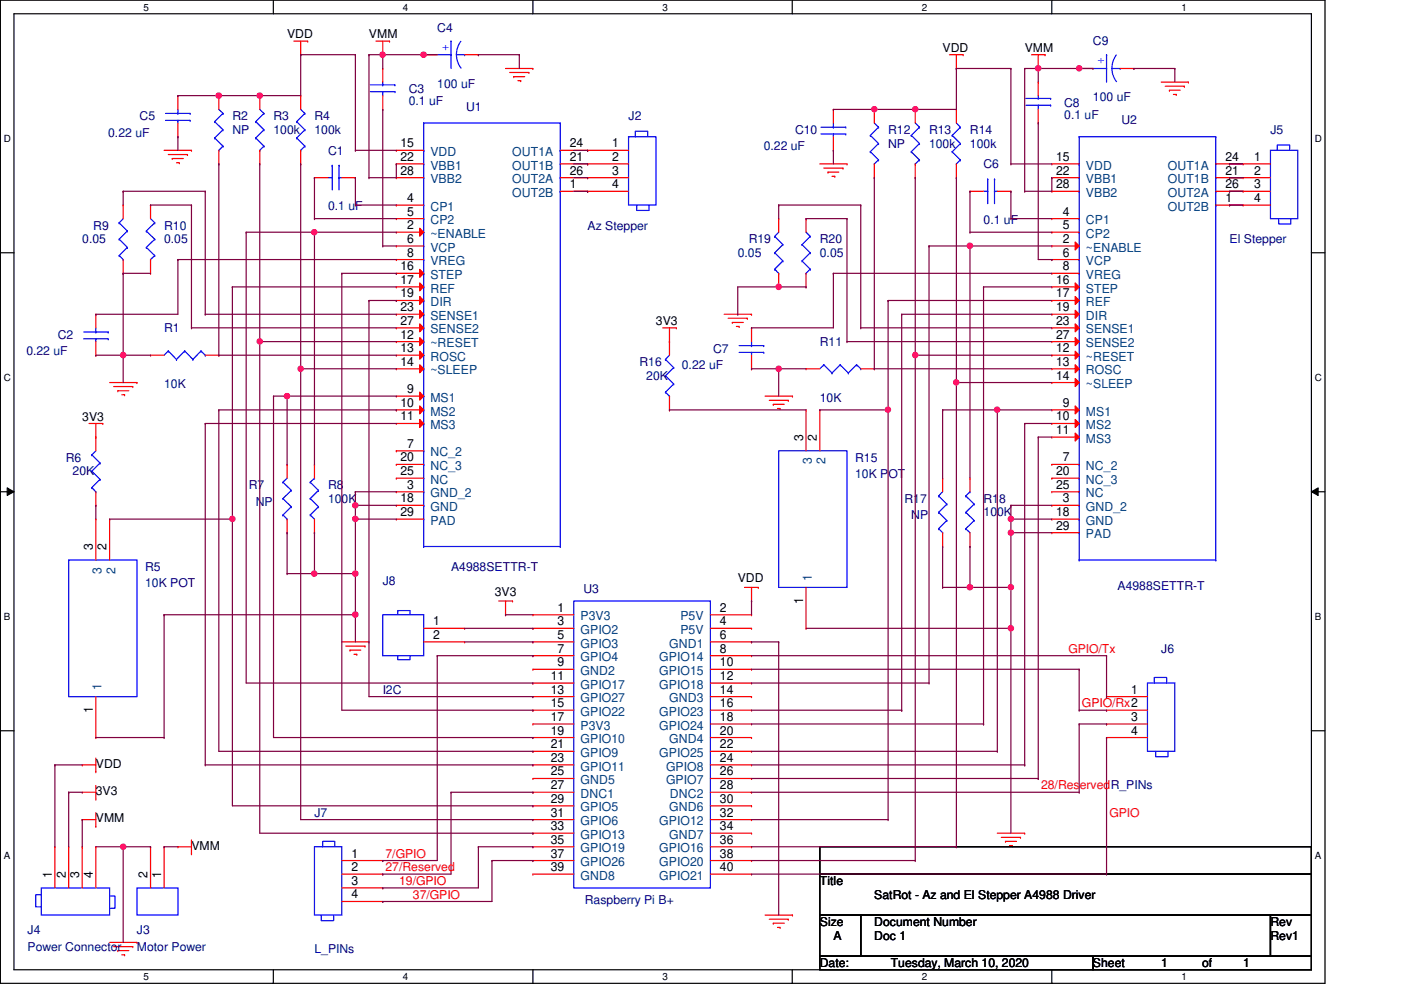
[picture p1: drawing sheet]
# OrCAD Capture schematic SATROT-2.DSN
size A; title: SatRot - Az and El Stepper A4988 Driver; rev: Rev1; note: Doc 1

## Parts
C1  0.1 uF  [smc0603]
C2  0.22 uF  [smc0603]
C3  0.1 uF  [smc0402]
C4  100 uF  [PCAP_SVP_C6-M]
C5  0.22 uF  [smc0603]
C6  0.1 uF  [smc0603]
C7  0.22 uF  [smc0603]
C8  0.1 uF  [smc0603]
C9  100 uF  [PCAP_SVP_C6-M]
C10  0.22 uF  [smc0603]
J2  Az Stepper  [BLKCON156VHTM1SQSW1564]
J3  Motor Power  [BLKCON156VHTM1SQSW1562]
J4  Power Connector  [BLKCON156VHTM1SQSW1564]
J5  El Stepper  [BLKCON156VHTM1SQSW1564]
J6  R_PINs  [BLKCON156VHTM1SQSW1564]
J7  L_PINs  [BLKCON156VHTM1SQSW1564]
J8  I2C  [BLKCON156VHTM1SQSW1562]
R1  10K  [smr0805]
R2  NP  [smr0805]
R3  100k  [smr0805]
R4  100k  [smr0805]
R5  10K POT  [SOT_10KLFTR]
R6  20K  [smr0603]
R7  NP  [smr0805]
R8  100K  [smr0805]
R9  0.05  [smr1206]
R10  0.05  [smr1206]
R11  10K  [smr0805]
R12  NP  [smr0805]
R13  100k  [smr0805]
R14  100k  [smr0805]
R15  10K POT  [SOT_10KLFTR]
R16  20K  [smr0603]
R17  NP  [smr0805]
R18  100K  [smr0805]
R19  0.05  [smr1206]
R20  0.05  [smr1206]
U1  A4988SETTR-T  [QFN50P500X500X100-29N]
U2  A4988SETTR-T  [QFN50P500X500X100-29N]
U3  Raspberry Pi B+  [gu-rasp-pi-3]

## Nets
3V3: J4.2 R6.1 R16.1 U3.1(P3V3)
GND: C2.1 C4.2 C5.1 C7.1 C9.2 C10.1 J3.2 J4.4 R1.1 R5.1 R7.2 R8.1 R9.2 R10.2 R11.1 R15.1 R17.2 R18.1 R19.2 R20.2 U1.3(GND_2) U1.18(GND) U1.29(PAD) U2.3(GND_2) U2.18(GND) U2.29(PAD) U3.6(GND1)
GND3: U3.14(GND3)
GND4: U3.20(GND4)
GND5: U3.25(GND5)
GND6: U3.30(GND6)
GND7: U3.34(GND7)
GND8: U3.39(GND8)
P3V3: U3.17(P3V3)
P5V: U3.4(P5V)
VDD: C5.2 C10.2 J4.1 R2.1 R3.1 R4.1 R12.1 R13.1 R14.1 U1.15(VDD) U2.15(VDD) U3.2(P5V)
7/GPIO: J7.1 U3.7(GPIO4)
19/GPIO: J7.3 U3.35(GPIO19)
27/Reserved: J7.2 U3.27(DNC1)
28/Reserved: J6.3 U3.28(DNC2)
37/GPIO: J7.4 U3.37(GPIO26)
GPIO: J6.4 U3.40(GPIO21)
GPIO/Rx: J6.2 U3.10(GPIO15)
GPIO/Tx: J6.1 U3.8(GPIO14)
VMM: C3.1 C4.1 C8.1 C9.1 J3.1 J4.3 U1.22(VBB1) U1.28(VBB2) U2.22(VBB1) U2.28(VBB2)
N00486: J2.1 U1.24(OUT1A)
N00488: J2.2 U1.21(OUT1B)
N00490: J2.3 U1.26(OUT2A)
N00492: J2.4 U1.1(OUT2B)
N00665: R1.2 R2.2 U1.13(ROSC)
N00675: R3.2 U1.12(~RESET) U3.33(GPIO13)
N00682: R4.2 U1.14(~SLEEP) U3.31(GPIO6)
N00813: R5.3 R6.2
N01051: R5.2 U1.17(REF) U3.29(GPIO5)
N01158: R8.2 U1.2(~ENABLE) U3.11(GPIO17)
N01167: R7.1 U1.9(MS1) U3.19(GPIO10)
N01261: R10.1 U1.27(SENSE2)
N01273: R9.1 U1.23(SENSE1)
N01454: C1.1 U1.4(CP1)
N01461: C1.2 U1.5(CP2)
N01528: C2.2 U1.8(VREG)
N01594: C3.2 U1.6(VCP)
N04587: J5.1 U2.24(OUT1A)
N04591: J5.2 U2.21(OUT1B)
N04595: J5.3 U2.26(OUT2A)
N04599: J5.4 U2.1(OUT2B)
N04699: R11.2 R12.2 U2.13(ROSC)
N04707: R13.2 U2.12(~RESET) U3.38(GPIO20)
N04715: R14.2 U2.14(~SLEEP) U3.36(GPIO16)
N04789: R15.2 U2.17(REF) U3.32(GPIO12)
N04853: R18.2 U2.2(~ENABLE) U3.12(GPIO18)
N04861: R17.1 U2.9(MS1) U3.22(GPIO25)
N04909: R20.1 U2.27(SENSE2)
N04921: R19.1 U2.23(SENSE1)
N04961: C6.1 U2.4(CP1)
N04969: C6.2 U2.5(CP2)
N04997: C7.2 U2.8(VREG)
N05017: C8.2 U2.6(VCP)
N05607: U1.19(DIR) U3.13(GPIO27)
N05619: U1.16(STEP) U3.15(GPIO22)
N05647: U1.10(MS2) U3.21(GPIO9)
N05659: U1.11(MS3) U3.23(GPIO11)
N05690: U2.19(DIR) U3.16(GPIO23)
N05705: U2.16(STEP) U3.18(GPIO24)
N05729: U2.10(MS2) U3.24(GPIO8)
N05742: U2.11(MS3) U3.26(GPIO7)
N09636: J8.1 U3.3(GPIO2)
N09640: J8.2 U3.5(GPIO3)
N53390: R15.3 R16.2

Not connected (* = marked no-connect by the designer): U1 7(NC_2) 20(NC_3) 25(NC); U2 7(NC_2) 20(NC_3) 25(NC); U3 9(GND2)
